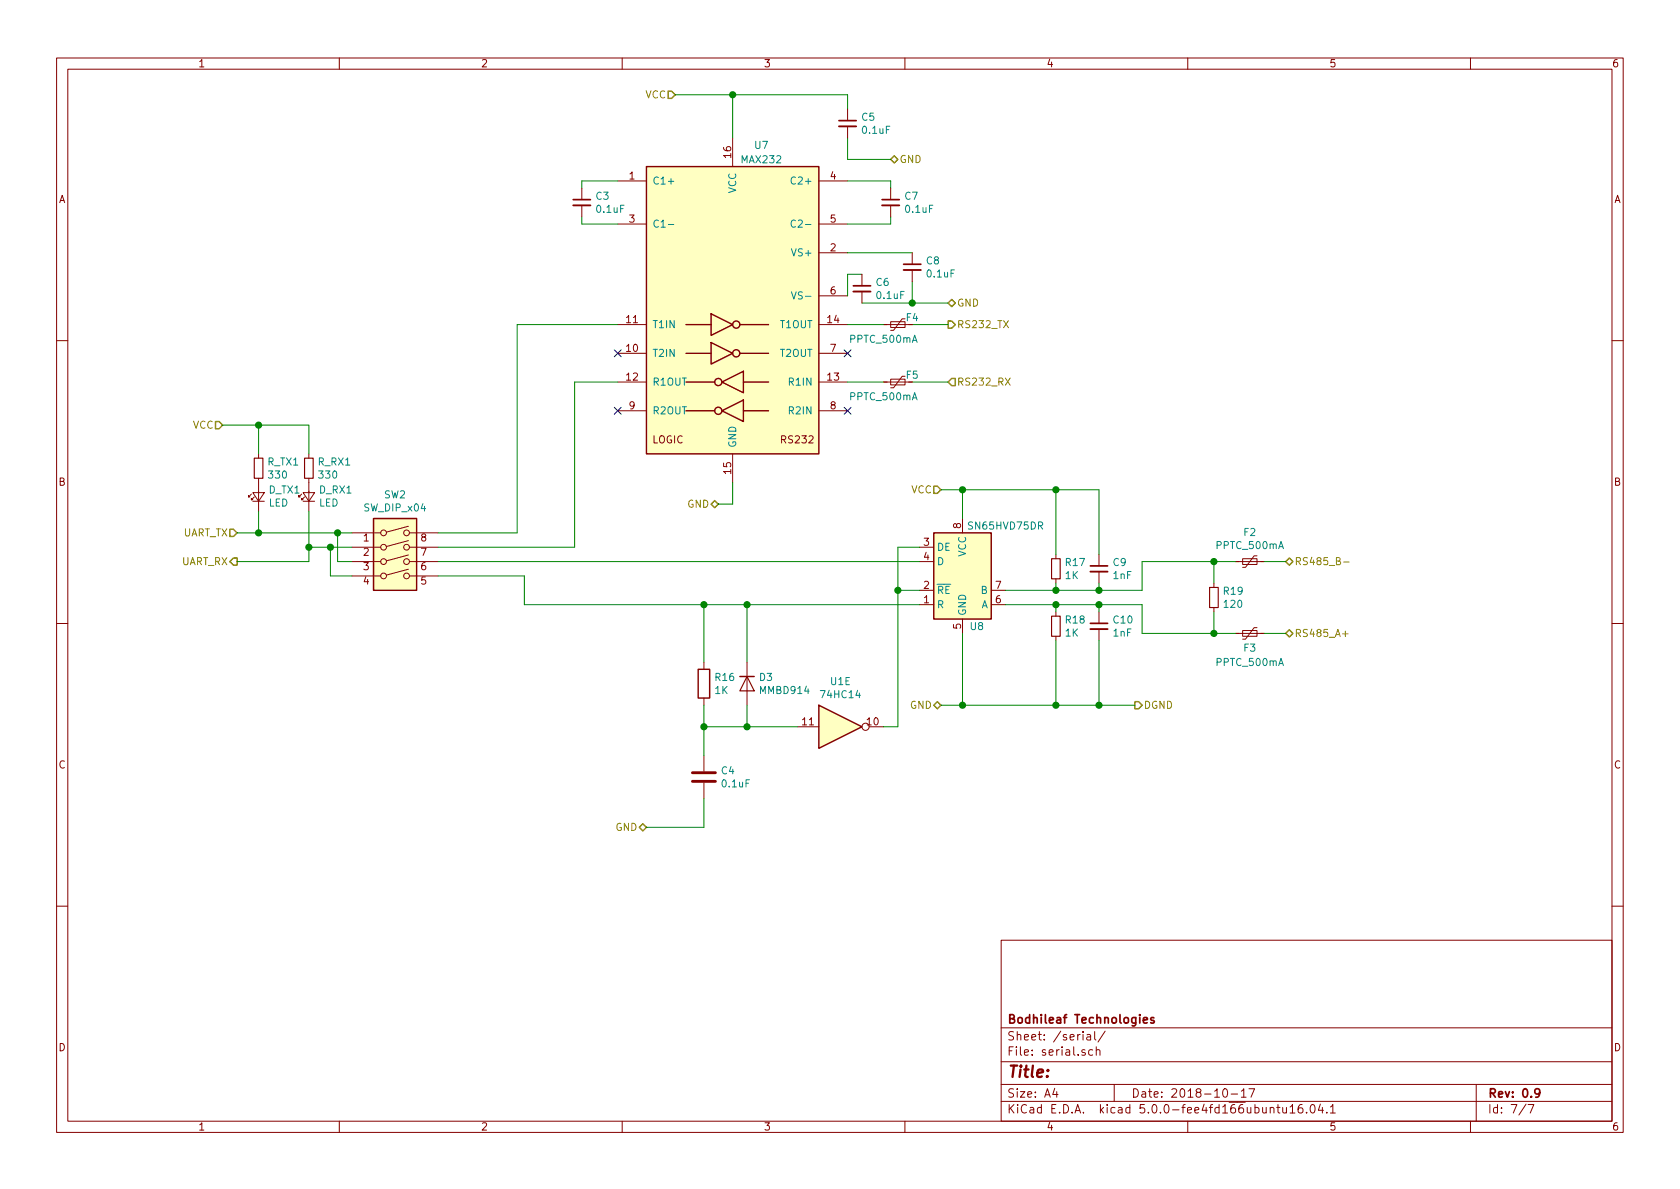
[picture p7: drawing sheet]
EESchema Schematic File Version 4
LIBS:sanjaya-cache
EELAYER 26 0
EELAYER END
$Descr A4 11693 8268
encoding utf-8
Sheet 7 7
Title ""
Date "2018-10-17"
Rev "0.9"
Comp "Bodhileaf Technologies"
Comment1 ""
Comment2 ""
Comment3 ""
Comment4 ""
$EndDescr
$Comp
L Interface_UART:MAX232 U7
U 1 1
P 5100 2150
F 0 "U7" H 5300 3300 50  0000 C CNN
F 1 "MAX232" H 5300 3200 50  0000 C CNN
F 2 "Package_SO:TSSOP-16_4.4x5mm_P0.65mm" H 5150 1100 50  0001 L CNN
F 3 "http://www.ti.com/lit/ds/symlink/max232.pdf" H 5100 2250 50  0001 C CNN
	1    5100 2150
	1    0    0    -1  
$EndComp
$Comp
L 74xx:74HC14 U1
U 5 1
P 5850 5050
F 0 "U1" H 5850 5367 50  0000 C CNN
F 1 "74HC14" H 5850 5276 50  0000 C CNN
F 2 "Package_SO:TSSOP-14_4.4x5mm_P0.65mm" H 5850 5050 50  0001 C CNN
F 3 "http://www.ti.com/lit/gpn/sn74HC14" H 5850 5050 50  0001 C CNN
	5    5850 5050
	1    0    0    -1  
$EndComp
$Comp
L Interface_UART:SN65LBC176D U8
U 1 1
P 6700 4000
F 0 "U8" H 6800 3650 50  0000 C CNN
F 1 "SN65HVD75DR" H 7000 4350 50  0000 C CNN
F 2 "Package_SO:SOIC-8_3.9x4.9mm_P1.27mm" H 6700 3500 50  0001 C CNN
F 3 "http://www.ti.com/lit/ds/symlink/sn75lbc176.pdf" H 8300 3800 50  0001 C CNN
	1    6700 4000
	1    0    0    -1  
$EndComp
$Comp
L Device:R R16
U 1 1
P 4900 4750
F 0 "R16" H 4970 4796 50  0000 L CNN
F 1 "1K" H 4970 4705 50  0000 L CNN
F 2 "Resistor_SMD:R_0805_2012Metric" V 4830 4750 50  0001 C CNN
F 3 "~" H 4900 4750 50  0001 C CNN
	1    4900 4750
	1    0    0    -1  
$EndComp
$Comp
L Device:C C4
U 1 1
P 4900 5400
F 0 "C4" H 5015 5446 50  0000 L CNN
F 1 "0.1uF" H 5015 5355 50  0000 L CNN
F 2 "Capacitor_SMD:C_0805_2012Metric" H 4938 5250 50  0001 C CNN
F 3 "~" H 4900 5400 50  0001 C CNN
	1    4900 5400
	1    0    0    -1  
$EndComp
Wire Wire Line
	4900 4900 4900 5050
Wire Wire Line
	4900 5050 5200 5050
Connection ~ 4900 5050
Wire Wire Line
	4900 5050 4900 5250
Wire Wire Line
	5200 4900 5200 5050
Connection ~ 5200 5050
Wire Wire Line
	5200 5050 5550 5050
Text HLabel 4500 5750 0    50   BiDi ~ 0
GND
Text HLabel 4700 650  0    50   Input ~ 0
VCC
Text HLabel 1650 3700 0    50   Input ~ 0
UART_TX
Text HLabel 1650 3900 0    50   Output ~ 0
UART_RX
Text HLabel 8950 4400 2    50   BiDi ~ 0
RS485_A+
Text HLabel 8950 3900 2    50   BiDi ~ 0
RS485_B-
Wire Wire Line
	3650 4200 4900 4200
$Comp
L Switch:SW_DIP_x04 SW2
U 1 1
P 2750 3900
F 0 "SW2" H 2750 4367 50  0000 C CNN
F 1 "SW_DIP_x04" H 2750 4276 50  0000 C CNN
F 2 "Button_Switch_SMD:SW_DIP_SPSTx04_Slide_KingTek_DSHP04TJ_W5.25mm_P1.27mm_JPin" H 2750 3900 50  0001 C CNN
F 3 "" H 2750 3900 50  0001 C CNN
	1    2750 3900
	1    0    0    -1  
$EndComp
Wire Wire Line
	1650 3700 1800 3700
Wire Wire Line
	1650 3900 2150 3900
Wire Wire Line
	2150 3900 2150 3800
Wire Wire Line
	2150 3800 2300 3800
Wire Wire Line
	2450 3900 2350 3900
Wire Wire Line
	2350 3900 2350 3700
Connection ~ 2350 3700
Wire Wire Line
	2350 3700 2450 3700
Wire Wire Line
	2300 3800 2300 4000
Wire Wire Line
	2300 4000 2450 4000
Connection ~ 2300 3800
Wire Wire Line
	2300 3800 2450 3800
Wire Wire Line
	3050 3900 6400 3900
Wire Wire Line
	3050 4000 3650 4000
Wire Wire Line
	3650 4000 3650 4200
Wire Wire Line
	3050 3700 3600 3700
NoConn ~ 4300 2850
NoConn ~ 4300 2450
NoConn ~ 5900 2850
NoConn ~ 5900 2450
Wire Wire Line
	5200 4600 5200 4200
Connection ~ 5200 4200
Wire Wire Line
	5200 4200 6400 4200
Wire Wire Line
	4900 4600 4900 4200
Connection ~ 4900 4200
Wire Wire Line
	4900 4200 5200 4200
Wire Wire Line
	4500 5750 4900 5750
Wire Wire Line
	4900 5750 4900 5550
Text HLabel 6550 4900 0    50   BiDi ~ 0
GND
Wire Wire Line
	6150 5050 6250 5050
Wire Wire Line
	6250 5050 6250 4100
Wire Wire Line
	6250 3800 6400 3800
Wire Wire Line
	6400 4100 6250 4100
Connection ~ 6250 4100
Wire Wire Line
	6250 4100 6250 3800
Text HLabel 6600 2250 2    50   Output ~ 0
RS232_TX
Text HLabel 6600 2650 2    50   Input ~ 0
RS232_RX
Text HLabel 6550 3400 0    50   Input ~ 0
VCC
Wire Wire Line
	6550 3400 6700 3400
Wire Wire Line
	6700 3400 6700 3600
Wire Wire Line
	4700 650  5100 650 
$Comp
L Device:R_Small R17
U 1 1
P 7350 3950
F 0 "R17" H 7409 3996 50  0000 L CNN
F 1 "1K" H 7409 3905 50  0000 L CNN
F 2 "Resistor_SMD:R_0805_2012Metric" H 7350 3950 50  0001 C CNN
F 3 "~" H 7350 3950 50  0001 C CNN
	1    7350 3950
	1    0    0    -1  
$EndComp
$Comp
L Device:R_Small R18
U 1 1
P 7350 4350
F 0 "R18" H 7409 4396 50  0000 L CNN
F 1 "1K" H 7409 4305 50  0000 L CNN
F 2 "Resistor_SMD:R_0805_2012Metric" H 7350 4350 50  0001 C CNN
F 3 "~" H 7350 4350 50  0001 C CNN
	1    7350 4350
	1    0    0    -1  
$EndComp
$Comp
L Device:C_Small C9
U 1 1
P 7650 3950
F 0 "C9" H 7742 3996 50  0000 L CNN
F 1 "1nF" H 7742 3905 50  0000 L CNN
F 2 "Capacitor_SMD:C_0805_2012Metric" H 7650 3950 50  0001 C CNN
F 3 "~" H 7650 3950 50  0001 C CNN
	1    7650 3950
	1    0    0    -1  
$EndComp
$Comp
L Device:C_Small C10
U 1 1
P 7650 4350
F 0 "C10" H 7742 4396 50  0000 L CNN
F 1 "1nF" H 7742 4305 50  0000 L CNN
F 2 "Capacitor_SMD:C_0805_2012Metric" H 7650 4350 50  0001 C CNN
F 3 "~" H 7650 4350 50  0001 C CNN
	1    7650 4350
	1    0    0    -1  
$EndComp
Wire Wire Line
	7000 4100 7350 4100
Wire Wire Line
	7950 4100 7950 3900
Wire Wire Line
	7000 4200 7350 4200
Wire Wire Line
	7950 4200 7950 4400
Wire Wire Line
	7350 4050 7350 4100
Connection ~ 7350 4100
Wire Wire Line
	7350 4100 7650 4100
Wire Wire Line
	7650 4050 7650 4100
Connection ~ 7650 4100
Wire Wire Line
	7650 4100 7950 4100
Wire Wire Line
	7350 4250 7350 4200
Connection ~ 7350 4200
Wire Wire Line
	7350 4200 7650 4200
Wire Wire Line
	7650 4250 7650 4200
Connection ~ 7650 4200
Wire Wire Line
	7650 4200 7950 4200
Wire Wire Line
	6700 3400 7350 3400
Wire Wire Line
	7350 3400 7350 3850
Connection ~ 6700 3400
Wire Wire Line
	7350 3400 7650 3400
Wire Wire Line
	7650 3400 7650 3850
Connection ~ 7350 3400
Wire Wire Line
	7350 4450 7350 4900
Wire Wire Line
	7350 4900 6700 4900
Wire Wire Line
	7650 4450 7650 4900
Wire Wire Line
	7650 4900 7350 4900
Connection ~ 7350 4900
Wire Wire Line
	6700 4400 6700 4900
Connection ~ 6700 4900
Wire Wire Line
	6700 4900 6550 4900
$Comp
L Device:R_Small R19
U 1 1
P 8450 4150
F 0 "R19" H 8509 4196 50  0000 L CNN
F 1 "120" H 8509 4105 50  0000 L CNN
F 2 "Resistor_SMD:R_0805_2012Metric" H 8450 4150 50  0001 C CNN
F 3 "~" H 8450 4150 50  0001 C CNN
	1    8450 4150
	1    0    0    -1  
$EndComp
$Comp
L Device:Polyfuse_Small F2
U 1 1
P 8700 3900
F 0 "F2" V 8495 3900 50  0000 C CNN
F 1 "PPTC_500mA" V 8586 3900 50  0000 C CNN
F 2 "Fuse:Fuse_1812_4532Metric" H 8750 3700 50  0001 L CNN
F 3 "~" H 8700 3900 50  0001 C CNN
	1    8700 3900
	0    1    1    0   
$EndComp
$Comp
L Device:Polyfuse_Small F3
U 1 1
P 8700 4400
F 0 "F3" V 8800 4400 50  0000 C CNN
F 1 "PPTC_500mA" V 8900 4400 50  0000 C CNN
F 2 "Fuse:Fuse_1812_4532Metric" H 8750 4200 50  0001 L CNN
F 3 "~" H 8700 4400 50  0001 C CNN
	1    8700 4400
	0    1    1    0   
$EndComp
Wire Wire Line
	8800 3900 8950 3900
Wire Wire Line
	8800 4400 8950 4400
Wire Wire Line
	8450 4050 8450 3900
Connection ~ 8450 3900
Wire Wire Line
	8450 3900 8600 3900
Wire Wire Line
	8450 4250 8450 4400
Connection ~ 8450 4400
Wire Wire Line
	8450 4400 8600 4400
Text HLabel 5000 3500 0    50   BiDi ~ 0
GND
Wire Wire Line
	5000 3500 5100 3500
Wire Wire Line
	5100 3500 5100 3350
Wire Wire Line
	4050 1300 4050 1250
Wire Wire Line
	4050 1250 4300 1250
Wire Wire Line
	4050 1500 4050 1550
Wire Wire Line
	4050 1550 4300 1550
Wire Wire Line
	5900 1250 6200 1250
Wire Wire Line
	6200 1250 6200 1300
Wire Wire Line
	6200 1500 6200 1550
Wire Wire Line
	6200 1550 5900 1550
Wire Wire Line
	5900 1750 6350 1750
Wire Wire Line
	5900 2050 5900 1900
Wire Wire Line
	5900 1900 6000 1900
Text HLabel 6600 2100 2    50   BiDi ~ 0
GND
Wire Wire Line
	6350 1950 6350 2100
Wire Wire Line
	6350 2100 6600 2100
Wire Wire Line
	6000 2100 6350 2100
Connection ~ 6350 2100
Wire Wire Line
	3600 3700 3600 2250
Wire Wire Line
	3600 2250 4300 2250
Wire Wire Line
	4300 2650 4000 2650
Wire Wire Line
	4000 2650 4000 3800
Wire Wire Line
	3050 3800 4000 3800
Wire Wire Line
	5100 650  5100 950 
Wire Wire Line
	5100 650  5900 650 
Wire Wire Line
	5900 650  5900 750 
Connection ~ 5100 650 
Text HLabel 6200 1100 2    50   BiDi ~ 0
GND
Wire Wire Line
	5900 950  5900 1100
Wire Wire Line
	5900 1100 6200 1100
Text HLabel 1550 2950 0    50   Input ~ 0
VCC
$Comp
L Device:R_Small R_TX1
U 1 1
P 1800 3250
F 0 "R_TX1" H 1859 3296 50  0000 L CNN
F 1 "330" H 1859 3205 50  0000 L CNN
F 2 "Resistor_SMD:R_0805_2012Metric" H 1800 3250 50  0001 C CNN
F 3 "~" H 1800 3250 50  0001 C CNN
	1    1800 3250
	1    0    0    -1  
$EndComp
$Comp
L Device:LED_Small D_TX1
U 1 1
P 1800 3450
F 0 "D_TX1" V 1846 3382 50  0000 R CNN
F 1 "LED" V 1755 3382 50  0000 R CNN
F 2 "LED_SMD:LED_0805_2012Metric" V 1800 3450 50  0001 C CNN
F 3 "~" V 1800 3450 50  0001 C CNN
	1    1800 3450
	0    -1   -1   0   
$EndComp
$Comp
L Device:R_Small R_RX1
U 1 1
P 2150 3250
F 0 "R_RX1" H 2209 3296 50  0000 L CNN
F 1 "330" H 2209 3205 50  0000 L CNN
F 2 "Resistor_SMD:R_0805_2012Metric" H 2150 3250 50  0001 C CNN
F 3 "~" H 2150 3250 50  0001 C CNN
	1    2150 3250
	1    0    0    -1  
$EndComp
$Comp
L Device:LED_Small D_RX1
U 1 1
P 2150 3450
F 0 "D_RX1" V 2196 3382 50  0000 R CNN
F 1 "LED" V 2105 3382 50  0000 R CNN
F 2 "LED_SMD:LED_0805_2012Metric" V 2150 3450 50  0001 C CNN
F 3 "~" V 2150 3450 50  0001 C CNN
	1    2150 3450
	0    -1   -1   0   
$EndComp
Wire Wire Line
	1550 2950 1800 2950
Wire Wire Line
	1800 2950 1800 3150
Wire Wire Line
	1800 3550 1800 3700
Connection ~ 1800 3700
Wire Wire Line
	1800 3700 2350 3700
Wire Wire Line
	2150 3550 2150 3800
Connection ~ 2150 3800
Wire Wire Line
	1800 2950 2150 2950
Wire Wire Line
	2150 2950 2150 3150
Connection ~ 1800 2950
Wire Wire Line
	6600 2250 6350 2250
Wire Wire Line
	6600 2650 6350 2650
$Comp
L Device:C_Small C5
U 1 1
P 5900 850
F 0 "C5" H 5992 896 50  0000 L CNN
F 1 "0.1uF" H 5992 805 50  0000 L CNN
F 2 "Capacitor_SMD:C_0805_2012Metric" H 5900 850 50  0001 C CNN
F 3 "~" H 5900 850 50  0001 C CNN
	1    5900 850 
	1    0    0    -1  
$EndComp
$Comp
L Device:C_Small C7
U 1 1
P 6200 1400
F 0 "C7" H 6292 1446 50  0000 L CNN
F 1 "0.1uF" H 6292 1355 50  0000 L CNN
F 2 "Capacitor_SMD:C_0805_2012Metric" H 6200 1400 50  0001 C CNN
F 3 "~" H 6200 1400 50  0001 C CNN
	1    6200 1400
	1    0    0    -1  
$EndComp
$Comp
L Device:C_Small C6
U 1 1
P 6000 2000
F 0 "C6" H 6092 2046 50  0000 L CNN
F 1 "0.1uF" H 6092 1955 50  0000 L CNN
F 2 "Capacitor_SMD:C_0805_2012Metric" H 6000 2000 50  0001 C CNN
F 3 "~" H 6000 2000 50  0001 C CNN
	1    6000 2000
	1    0    0    -1  
$EndComp
$Comp
L Device:C_Small C8
U 1 1
P 6350 1850
F 0 "C8" H 6442 1896 50  0000 L CNN
F 1 "0.1uF" H 6442 1805 50  0000 L CNN
F 2 "Capacitor_SMD:C_0805_2012Metric" H 6350 1850 50  0001 C CNN
F 3 "~" H 6350 1850 50  0001 C CNN
	1    6350 1850
	1    0    0    -1  
$EndComp
$Comp
L Device:C_Small C3
U 1 1
P 4050 1400
F 0 "C3" H 4142 1446 50  0000 L CNN
F 1 "0.1uF" H 4142 1355 50  0000 L CNN
F 2 "Capacitor_SMD:C_0805_2012Metric" H 4050 1400 50  0001 C CNN
F 3 "~" H 4050 1400 50  0001 C CNN
	1    4050 1400
	1    0    0    -1  
$EndComp
Wire Wire Line
	7950 3900 8450 3900
Wire Wire Line
	7950 4400 8450 4400
$Comp
L Diode:1N914WT D3
U 1 1
P 5200 4750
F 0 "D3" V 5154 4830 50  0000 L CNN
F 1 "MMBD914" V 5245 4830 50  0000 L CNN
F 2 "Diode_SMD:D_SOT-23_ANK" H 5200 4575 50  0001 C CNN
F 3 "http://www.mouser.com/ds/2/149/1N4148WT-461550.pdf" H 5200 4750 50  0001 C CNN
	1    5200 4750
	0    1    1    0   
$EndComp
Text HLabel 7900 4900 2    50   Output ~ 0
DGND
Wire Wire Line
	7650 4900 7900 4900
Connection ~ 7650 4900
$Comp
L Device:Polyfuse_Small F4
U 1 1
P 6250 2250
F 0 "F4" V 6200 2350 50  0000 C CNN
F 1 "PPTC_500mA" V 6350 2150 50  0000 C CNN
F 2 "Fuse:Fuse_1812_4532Metric" H 6300 2050 50  0001 L CNN
F 3 "~" H 6250 2250 50  0001 C CNN
	1    6250 2250
	0    1    1    0   
$EndComp
Wire Wire Line
	6150 2250 5900 2250
$Comp
L Device:Polyfuse_Small F5
U 1 1
P 6250 2650
F 0 "F5" V 6200 2750 50  0000 C CNN
F 1 "PPTC_500mA" V 6350 2550 50  0000 C CNN
F 2 "Fuse:Fuse_1812_4532Metric" H 6300 2450 50  0001 L CNN
F 3 "~" H 6250 2650 50  0001 C CNN
	1    6250 2650
	0    1    1    0   
$EndComp
Wire Wire Line
	6150 2650 5900 2650
$EndSCHEMATC
